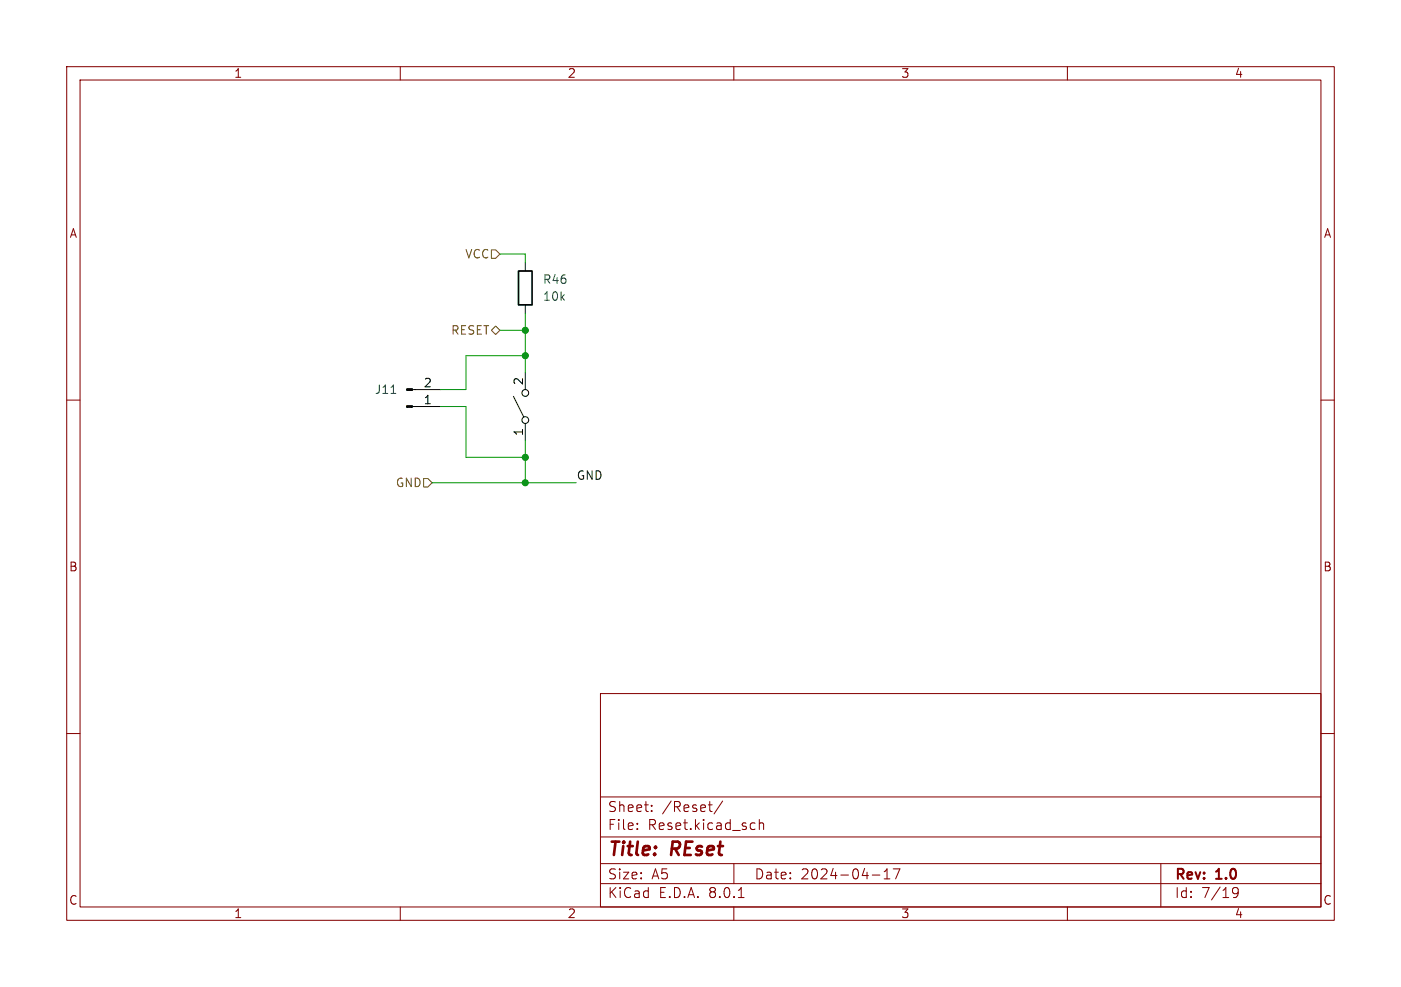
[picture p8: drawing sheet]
<svg xmlns="http://www.w3.org/2000/svg" width="210mm" height="148mm" viewBox="0 0 210 148" stroke-linecap="round" stroke-linejoin="round" font-family="sans-serif">
<g fill="none" stroke="#840000" stroke-width=".15">
<path d="M10 10h190v128h-190zM12 12h186v124h-186zM60 10v2M110 10v2M160 10v2M10 60h2M198 60h2M10 110h2M90 104h108v32h-108zM90 119.5h108M198 110h2M60 136v2"/>
<path d="M90 132.5h108M90 129.5h108M90 125.5h108M95.5 124.2v.2M95.5 123.5v.1M97.7 121.5v.2M97.7 120.8v.1M106.2 120.7h.6M106.6 121.7h.2M108.3 120.1l-1.3 1.9M110 136v2M110 129.5v3"/>
<path d="M110.7 134.6h.8M112.8 123.4l.4 .1M113.2 124.3l-.4 .1M113.8 123.5a.37 .37 0 0 1 .7 .1v.8M113.8 122.9v1.5M130.8 131.2h1.1M132.5 131.8h.9M132.5 130.7l.5-.4v1.5M133.9 130.3h1l-.6 1.5M160 136v2M174 129.5v6.5M184.8 133.4l.2-.3h.3l.2 .1a.99 .99 0 0 1-.3 1.4h-.3"/>
<path d="M184.8 133.7l.2 .3 .5-.1 .1-.2"/>
</g>
<path d="M77.7 40.6h2.1v5.1h-2.1z" fill="none" stroke="#000" stroke-width=".25"/>
<g fill="none" stroke="#000" stroke-width=".15">
<path d="M78.7 39.4v1.2M61.8 58.4h4.2M77 59.4l1.5 3.1M78.7 45.7v1.3M78.7 55.9v2.5M61.8 61h4.2M78.7 63.5v2.5"/>
<circle cx="78.7" cy="58.9" r=".51"/>
<circle cx="78.7" cy="63" r=".51"/>
</g>
<path d="M61 58.3h.8v.2h-.8zM61 60.8h.8v.3h-.8z" fill="#000" stroke="#000" stroke-width=".15"/>
<path d="M58.6 59h.7" fill="none" stroke="#006464" stroke-width=".15"/>
<path d="M73.7 37.5h.6l.6 .6-.6 .6h-.6zM74.3 48.9l.6 .6-.6 .7-.6-.7zM63.5 71.8h.6l.7 .6-.7 .6h-.6z" fill="none" stroke="#725600" stroke-width=".15"/>
<path d="M74.9 38.1h3.8v1.3M74.9 49.5h3.8M78.7 53.3h-8.9v5.1h-3.8M78.7 47v8.9M64.8 72.4h21.6M66 61h3.8v7.6h8.9M78.7 66v6.4" fill="none" stroke="#009600" stroke-width=".15"/>
<g fill="#009600" stroke="#009600" stroke-width=".15">
<circle cx="78.7" cy="49.5" r=".46"/>
<circle cx="78.7" cy="53.3" r=".46"/>
<circle cx="78.7" cy="72.4" r=".46"/>
<circle cx="78.7" cy="68.6" r=".46"/>
</g>
<g font-size="2.8" fill="#840000">
<text x="91" y="128.9">Title:</text>
<text x="100.7" y="128.9">REset</text>
</g>
<g font-size="2.1" fill="#840000">
<text x="91" y="124.7">File:</text>
<text x="91" y="122">Sheet:</text>
<text x="97.1" y="124.7">Reset.kicad_sch</text>
<text x="99.2" y="122">/Reset/</text>
<text x="91" y="134.9">KiCad</text>
<text x="91" y="132.1">Size:</text>
<text x="97.7" y="132.1">A5</text>
<text x="98.7" y="134.9">E.D.A.</text>
<text x="106.3" y="134.9">8.0.1</text>
<text x="113" y="132.1">Date:</text>
<text x="120" y="132.1">2024-04-17</text>
<text x="176" y="132.3">Rev:</text>
<text x="176" y="134.9">Id:</text>
<text x="180.1" y="134.9">7/19</text>
<text x="182.4" y="132.3">1.0</text>
</g>
<g font-size="1.8" fill="#840000">
<text x="35" y="11.9">1</text>
<text x="85" y="11.9">2</text>
<text x="135" y="11.9">3</text>
<text x="185" y="11.9">4</text>
<text x="10.3" y="35.9">A</text>
<text x="198.4" y="35.9">A</text>
<text x="10.3" y="85.9">B</text>
<text x="198.3" y="85.9">B</text>
<text x="10.3" y="135.9">C</text>
<text x="35" y="137.9">1</text>
<text x="85" y="137.9">2</text>
<text x="135" y="137.9">3</text>
<text x="185" y="137.9">4</text>
<text x="198.3" y="135.9">C</text>
</g>
<g font-size="1.8" fill="#725600">
<text x="69.6" y="39">VCC</text>
<text x="67.5" y="50.4">RESET</text>
<text x="59.2" y="73.3">GND</text>
</g>
<g font-size="1.8" fill="#006464">
<text x="81.3" y="45.3">10k</text>
<text x="81.3" y="42.8">R46</text>
<text x="56.1" y="59.3">J11</text>
</g>
<g font-size="1.8">
<text x="63.4" y="58.2">2</text>
<text x="78.5" y="57.9" transform="rotate(-90 78.5 57.9)">2</text>
<text x="63.4" y="60.7">1</text>
<text x="78.5" y="65.5" transform="rotate(-90 78.5 65.5)">1</text>
</g>
<text font-size="1.8" fill="#0f0f0f" x="86.4" y="72">GND</text>
</svg>
